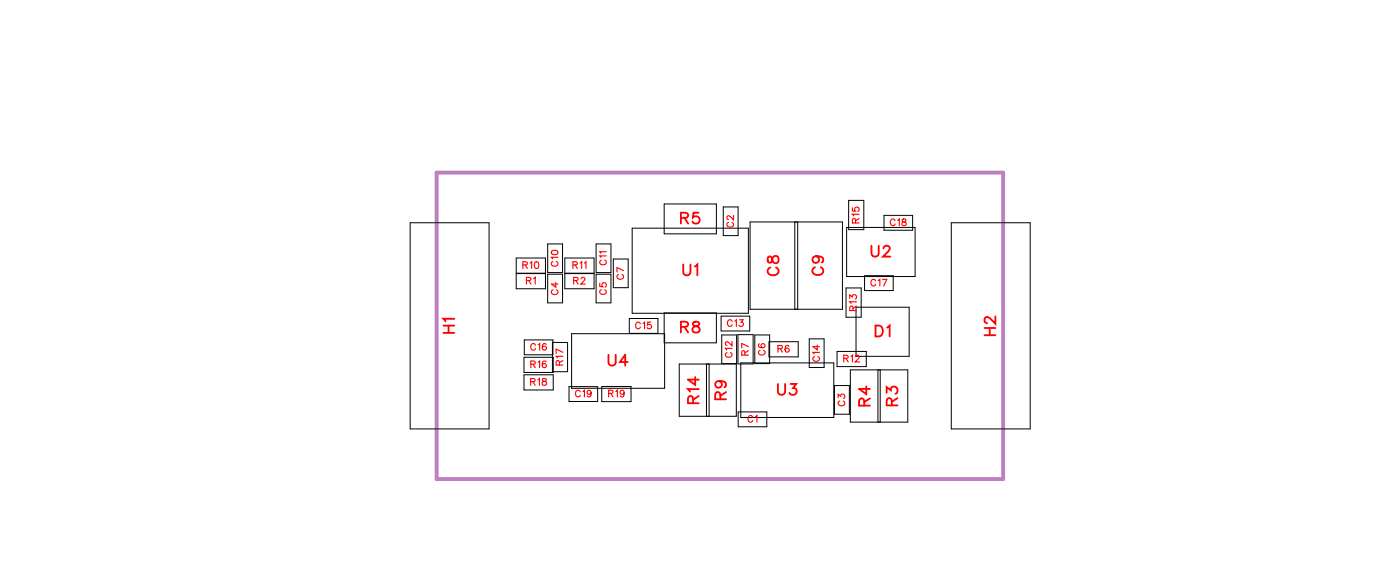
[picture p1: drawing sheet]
<svg xmlns="http://www.w3.org/2000/svg" width="91mm" height="38mm" viewBox="0 0 91 38" stroke-linecap="round" stroke-linejoin="round" font-family="sans-serif">
<path d="M28.5 11.3h37v20h-37z" fill="none" stroke="#bf80bf" stroke-width=".25"/>
<g fill="none" stroke="#000" stroke-width=".07">
<path d="M26.8 14.5h5.1v13.5h-5.1zM33.7 16.8h1.9v2h-1.9zM33.7 17.9h1.9M33.7 17.8h1.9M35.8 17.9h.9v1.9h-.9zM35.8 15.9h.9v1.9h-.9zM36.9 17.9h1.9M36.9 16.8h1.9v2h-1.9zM36.9 17.8h1.9M38.9 17.9h1v1.9h-1zM38.9 15.9h1v1.9h-1zM40.1 16.9h.9v1.9h-.9z"/>
<path d="M41.3 14.9h7.6v5.5h-7.6zM43.4 13.3h3.4v2h-3.4zM47.2 13.5h1v1.9h-1zM49 14.5h6v5.7h-6zM51.9 14.5v5.7M52.1 14.5v5.7M55.3 18.8h.9v1.9h-.9zM55.3 14.8h4.5v3.2h-4.5zM55.4 13.1h1v1.9h-1zM56.5 18h1.8v1h-1.8zM57.7 14.1h1.9v.9h-1.9zM62.1 14.5h5.2v13.5h-5.2z"/>
<path d="M34.2 23.3h1.9v1h-1.9zM34.2 24.5h1.9v.9h-1.9zM34.2 22.2h1.9v1h-1.9zM36.1 22.3h1v2h-1zM37.2 25.2h1.8v1h-1.8zM37.3 21.8h6.1v3.5h-6.1zM39.3 25.2h1.9v1h-1.9zM41.1 20.8h1.9v1h-1.9zM43.4 20.4v2h3.4v-2M44.4 23.8h3.7v3.4h-3.7zM46.1 23.8v3.4M46.3 23.8v3.4"/>
<path d="M47.1 20.6h1.9v1h-1.9zM47.1 21.9h1v1.8h-1zM48.2 21.8h1v1.9h-1zM48.2 26.9h1.9v1h-1.9zM48.4 23.7h6.1v3.5h-6.1zM49.3 21.9h1v1.8h-1zM50.2 22.3h1.9v1h-1.9zM52.9 22.1h.9v1.9h-.9zM54.5 25.2h1v1.8h-1zM54.7 22.9h1.9v1h-1.9zM55.5 24.1h3.8v3.4h-3.8zM55.9 20h3.5v3.3h-3.5z"/>
<path d="M57.3 24.1v3.4M57.5 24.1v3.4"/>
</g>
<g fill="none" stroke="#f00" stroke-width=".12">
<path d="M44.5 14.2h.4v-.2l-.1-.1h-.3v.7M44.6 17.3v.5l.2 .2 .3-.1v-.6M44.7 14.2l.2 .4M45.4 17.4l.1-.1v.7M45.6 13.9h-.3v.3a.25 .25 0 0 1 .3 0 .25 .25 0 0 1 0 .4 .25 .25 0 0 1-.4-.1M50.2 16.8v.3h.1l.3-.4a.24 .24 0 0 1 .3 .2 .24 .24 0 0 1-.3 .3l-.1-.1-.1-.3zM50.3 17.5a.26 .26 0 0 0-.2 .3 .26 .26 0 0 0 .3 .2h.2a.26 .26 0 0 0 .3-.2 .26 .26 0 0 0-.2-.3M53.2 17.4a.26 .26 0 0 0-.1 .3 .26 .26 0 0 0 .2 .2h.2a.26 .26 0 0 0 .3-.2 .26 .26 0 0 0-.2-.3M53.3 16.7a.22 .22 0 0 1 .2 .3 .22 .22 0 0 1-.4 .1 .22 .22 0 0 1 .1-.3l.1-.1a.34 .34 0 0 1 .5 .3l-.1 .1M56.9 16v.5l.2 .2 .3-.1v-.6M57.7 16.2l.1-.2h.2l.1 .2-.1 .2-.3 .3h.4M29 21.7h.7"/>
<path d="M29 21.3h.7M29.3 21.3v.4M29.7 20.8h-.7l.1 .2M39.7 23.2v.5l.2 .2 .3-.1v-.6M41 23.6h-.5l.3-.4v.7M44.5 21.3h.4v-.2l-.1-.1h-.3v.7M44.7 21.3l.2 .4M45.3 26.3l-.1-.4-.1-.1-.2 .2v.3h.7M45.3 21v.2l.3 .1 .1 .2a.24 .24 0 0 1-.2 .2 .24 .24 0 0 1-.3-.2l.5-.3-.1-.2zM45.4 24.6v.5l-.5-.3h.7M45.6 25.4h-.7l.2 .2M45.6 25.8l-.3 .3"/>
<path d="M46.9 24.9a.22 .22 0 0 1 .2 .3 .22 .22 0 0 1-.3 .1 .22 .22 0 0 1 0-.4h.1a.34 .34 0 0 1 .5 .2l-.1 .2M47 26.1v-.4l-.2-.1-.1 .2v.3h.7M47.4 25.6l-.4 .2M50.8 25.1v.5l.2 .2 .2-.1 .1-.6M51.6 25.1h.4l-.2 .2a.24 .24 0 0 1 .2 .4 .24 .24 0 0 1-.4-.1M56.4 26.5v-.4l-.2-.1-.1 .2v.3h.7M56.6 25.2v.5l-.5-.3h.7M56.8 26l-.4 .2M57.2 21.2h.2a.38 .38 0 0 1 .3 .4 .38 .38 0 0 1-.3 .4h-.2zM57.9 25.6v-.3l.3 .2a.24 .24 0 0 1 .4-.2 .24 .24 0 0 1-.1 .4M57.9 21.4l.2-.2v.8M58.2 26.5v-.4l-.2-.1-.1 .2v.3h.7"/>
<path d="M58.6 26l-.4 .2M64.3 21.9h.7M64.3 21.4h.7M64.6 21.4v.5M65 20.7v.4l-.3-.3-.3-.1-.1 .1v.2l.2 .1"/>
</g>
<g fill="none" stroke="#f00" stroke-width=".07">
<path d="M34.2 17.3h.2v-.1l-.2-.1v.4M34.3 17.3l.1 .2M34.4 18.3h.2l.1-.1-.3-.1v.4M34.5 18.3l.2 .2M34.6 17.2l.1-.1v.4M34.9 18.2l.1-.1v.4M36.1 18.9a.16 .16 0 0 0-.1 .2 .16 .16 0 0 0 .2 .1h.1a.16 .16 0 0 0 .1-.1 .16 .16 0 0 0-.1-.2M36.1 17.1a.16 .16 0 0 0-.1 .1 .16 .16 0 0 0 .2 .2h.1a.16 .16 0 0 0 .1-.2 .16 .16 0 0 0-.1-.1M36.3 18.4v.3l-.3-.2h.4M36.4 16.8h-.4l.1 .1M37.4 17.3h.3v-.1l-.3-.1v.4M37.5 18.3h.2l.1-.1-.3-.1v.4"/>
<path d="M37.6 17.3l.1 .2M37.6 18.3l.2 .2M37.9 17.2l.1-.1v.4M38 18.2l.1-.1 .1 .1-.3 .3h.3M38.2 17.2l.1-.1v.4M39.2 18.5v.2h.2a.15 .15 0 0 1 0-.2 .15 .15 0 0 1 .2 0 .15 .15 0 0 1-.1 .2M39.3 18.9a.16 .16 0 0 0-.1 .2 .16 .16 0 0 0 .1 .1h.1a.16 .16 0 0 0 .2-.1 .16 .16 0 0 0-.1-.2M39.3 17a.16 .16 0 0 0-.1 .2 .16 .16 0 0 0 .1 .1h.1a.16 .16 0 0 0 .2-.1 .16 .16 0 0 0-.1-.2M39.6 16.7h-.4l.1 .1M39.6 16.4h-.4l.1 .1M40.4 17.9a.16 .16 0 0 0-.1 .2 .16 .16 0 0 0 .2 .1h.1a.16 .16 0 0 0 .1-.1 .16 .16 0 0 0-.1-.2M40.7 17.7l-.4-.2v.2"/>
<path d="M47.6 14.5a.16 .16 0 0 0-.1 .2 .16 .16 0 0 0 .1 .1h.1a.16 .16 0 0 0 .2-.1 .16 .16 0 0 0-.1-.2M47.9 14.1v.2l-.3-.2-.1 .1 .1 .1M55.5 19.5v-.3l.2 .2a.15 .15 0 0 1 .2-.1 .15 .15 0 0 1 0 .2M55.7 13.6v.2h.2a.16 .16 0 0 1 0-.3 .16 .16 0 0 1 .2 .1 .16 .16 0 0 1-.1 .2M55.9 14.6v-.3h-.1l-.1 .3h.4M55.9 19.7h-.4l.1 .1M55.9 20l-.2 .1M56.1 14h-.4l.1 .1M56.1 14.3l-.2 .1M57.2 18.3a.16 .16 0 0 0-.2-.1 .16 .16 0 0 0-.1 .2v.1a.16 .16 0 0 0 .1 .2 .16 .16 0 0 0 .2-.1M57.4 18.3l.1-.1v.5M57.6 18.2h.3l-.2 .5"/>
<path d="M58.5 14.4a.16 .16 0 0 0-.2-.1 .16 .16 0 0 0-.1 .2v.1a.16 .16 0 0 0 .1 .1 .16 .16 0 0 0 .2-.1M58.6 14.4l.1-.1v.4M58.9 14.3v.1l.3 .2a.14 .14 0 0 1-.2 .1 .14 .14 0 0 1-.1-.2l.3-.1v-.1zM34.7 24.9h.2l.1-.1-.3-.1v.4M34.7 23.8l.2-.1 .1-.1h-.3v.4M34.8 24.9l.2 .2M34.8 23.8l.2 .2M35 22.5a.16 .16 0 0 0-.2-.1 .16 .16 0 0 0-.1 .2v.1a.16 .16 0 0 0 .1 .2 .16 .16 0 0 0 .2-.2M35.1 24.8l.1-.1v.4M35.1 23.6h.1v.4M35.1 22.5l.2-.1v.5M35.4 24.7v.1a.23 .23 0 0 1 .3 .3h-.3a.18 .18 0 0 1 .1-.2 .18 .18 0 0 1 .2-.1v-.1z"/>
<path d="M35.7 23.6h-.1a.19 .19 0 0 0-.2 .2 .19 .19 0 0 0 .3 .1 .14 .14 0 0 0-.1-.2 .14 .14 0 0 0-.2 .2M35.7 22.5l-.1-.1a.19 .19 0 0 0-.2 .2 .19 .19 0 0 0 .3 .2 .13 .13 0 0 0-.1-.2 .13 .13 0 0 0-.2 .1M36.5 23.8v-.2l-.1-.1-.1 .3h.5M36.8 23.2h-.5l.1 .2M36.8 23.5l-.3 .2M36.8 23l-.5-.2v.3M37.9 25.6a.16 .16 0 0 0-.2-.1 .16 .16 0 0 0-.1 .1v.1a.16 .16 0 0 0 .1 .2 .16 .16 0 0 0 .2-.1M38.1 25.6l.1-.1v.4M38.6 25.6a.13 .13 0 0 1-.2 .1 .13 .13 0 0 1 0-.2 .13 .13 0 0 1 .2 0l-.1 .4-.1-.1M39.8 25.7h.2v-.2h-.2v.4M39.9 25.7l.1 .2M40.2 25.5h.1v.4"/>
<path d="M40.8 25.6a.14 .14 0 0 1-.2 .1 .14 .14 0 0 1-.1-.2 .14 .14 0 0 1 .2 0v.4l-.2-.1M41.8 21.1a.16 .16 0 0 0-.2-.1 .16 .16 0 0 0-.1 .2v.1a.16 .16 0 0 0 .1 .2 .16 .16 0 0 0 .2-.1M42 21.1l.1-.1v.5M42.5 21h-.2v.2a.15 .15 0 0 1 .2 0 .15 .15 0 0 1 0 .2 .15 .15 0 0 1-.2 0M47.5 23a.16 .16 0 0 0-.1 .2 .16 .16 0 0 0 .1 .1h.1a.16 .16 0 0 0 .2-.1 .16 .16 0 0 0-.1-.2M47.8 22.7h-.4l.1 .1M47.8 22.3v.3l-.3-.3-.1 .2h.1M47.8 21a.16 .16 0 0 0-.2-.1 .16 .16 0 0 0-.1 .1v.1a.16 .16 0 0 0 .1 .2 .16 .16 0 0 0 .2-.1M48 21l.1-.1v.4M48.3 20.9h.2l-.1 .1a.16 .16 0 0 1 .1 .3 .14 .14 0 0 1-.2-.1M48.7 23.2l-.1-.3h-.1l-.1 .3h.5M48.9 22.9l-.2 .1"/>
<path d="M48.9 22.6l-.5-.2v.3M49.2 27.2a.16 .16 0 0 0-.2-.1 .16 .16 0 0 0-.1 .2v.1a.16 .16 0 0 0 .1 .2 .16 .16 0 0 0 .2-.2M49.3 27.2l.1-.1v.4M49.6 22.4v.1a.19 .19 0 0 0 .1 .2 .19 .19 0 0 0 .2-.3 .13 .13 0 0 0-.2 .1 .13 .13 0 0 0 .1 .2M49.6 22.9a.16 .16 0 0 0-.1 .1 .16 .16 0 0 0 .2 .2h.1a.16 .16 0 0 0 .2-.2 .16 .16 0 0 0-.1-.1M50.8 22.8l.3-.1v-.1l-.3-.1v.5M51 22.8l.1 .2M51.5 22.6a.19 .19 0 0 0-.2 .2 .19 .19 0 0 0 .2 .1 .14 .14 0 0 0 0-.2 .14 .14 0 0 0-.2 .1M53.2 23.3a.16 .16 0 0 0-.1 .2 .16 .16 0 0 0 .2 .1h.1a.16 .16 0 0 0 .1-.1 .16 .16 0 0 0-.1-.2M53.4 22.5v.3l-.3-.2h.4M53.5 23h-.4l.1 .1M54.7 26v-.3l.2 .2a.14 .14 0 0 1 .2-.1 .14 .14 0 0 1 0 .2"/>
<path d="M54.8 26.2a.16 .16 0 0 0-.1 .2 .16 .16 0 0 0 .2 .1h.1a.16 .16 0 0 0 .2-.1 .16 .16 0 0 0-.1-.2M55.1 23.4h.3v-.1l-.3-.1v.4M55.3 23.4l.1 .2M55.6 23.3l.1-.1v.4M55.7 20.3v-.3h-.1l-.1 .3h.4M55.9 23.3l.1-.1 .1 .1-.2 .3h.2"/>
<circle cx="35" cy="17.3" r=".2"/>
<circle cx="36.2" cy="16.5" r=".2"/>
</g>
<g font-size="1.2" fill="#fff">
<text x="44.4" y="14.9">R5</text>
<text x="56.9" y="17">U2</text>
<text x="30" y="21.8" transform="rotate(-90 30 21.8)">H1</text>
<text x="44.4" y="22">R8</text>
<text x="44.6" y="18.3">U1</text>
<text x="51.1" y="18" transform="rotate(-90 51.1 18)">C8</text>
<text x="54.1" y="18" transform="rotate(-90 54.1 18)">C9</text>
<text x="57.1" y="22.2">D1</text>
<text x="65.3" y="21.9" transform="rotate(-90 65.3 21.9)">H2</text>
<text x="39.7" y="24.2">U4</text>
<text x="45.9" y="26.4" transform="rotate(-90 45.9 26.4)">R14</text>
<text x="47.7" y="26.1" transform="rotate(-90 47.7 26.1)">R9</text>
<text x="50.7" y="26.1">U3</text>
<text x="57.1" y="26.5" transform="rotate(-90 57.1 26.5)">R4</text>
<text x="58.9" y="26.5" transform="rotate(-90 58.9 26.5)">R3</text>
</g>
<g font-size=".7" fill="#fff">
<text x="34.1" y="17.7">R10</text>
<text x="36.6" y="17.4" transform="rotate(-90 36.6 17.4)">C10</text>
<text x="37.4" y="17.7">R11</text>
<text x="39.8" y="17.3" transform="rotate(-90 39.8 17.3)">C11</text>
<text x="48.1" y="14.9" transform="rotate(-90 48.1 14.9)">C2</text>
<text x="56.3" y="14.6" transform="rotate(-90 56.3 14.6)">R15</text>
<text x="58.1" y="14.9">C18</text>
<text x="34.3" y="18.7">R1</text>
<text x="34.6" y="23">C16</text>
<text x="36.6" y="19.3" transform="rotate(-90 36.6 19.3)">C4</text>
<text x="36.9" y="23.9" transform="rotate(-90 36.9 23.9)">R17</text>
<text x="37.4" y="18.7">R2</text>
<text x="39.8" y="19.2" transform="rotate(-90 39.8 19.2)">C5</text>
<text x="40.9" y="18.3" transform="rotate(-90 40.9 18.3)">C7</text>
<text x="41.5" y="21.6">C15</text>
<text x="47.5" y="21.5">C13</text>
<text x="48" y="23.4" transform="rotate(-90 48 23.4)">C12</text>
<text x="49.1" y="23.2" transform="rotate(-90 49.1 23.2)">R7</text>
<text x="50.1" y="23.2" transform="rotate(-90 50.1 23.2)">C6</text>
<text x="50.8" y="23.2">R6</text>
<text x="53.7" y="23.6" transform="rotate(-90 53.7 23.6)">C14</text>
<text x="55.1" y="23.8">R12</text>
<text x="56.1" y="20.3" transform="rotate(-90 56.1 20.3)">R13</text>
<text x="56.9" y="18.8">C17</text>
<text x="34.6" y="25.3">R18</text>
<text x="34.6" y="24.2">R16</text>
<text x="37.6" y="26.1">C19</text>
<text x="39.7" y="26.1">R19</text>
<text x="48.8" y="27.7">C1</text>
<text x="55.4" y="26.5" transform="rotate(-90 55.4 26.5)">C3</text>
</g>
</svg>
